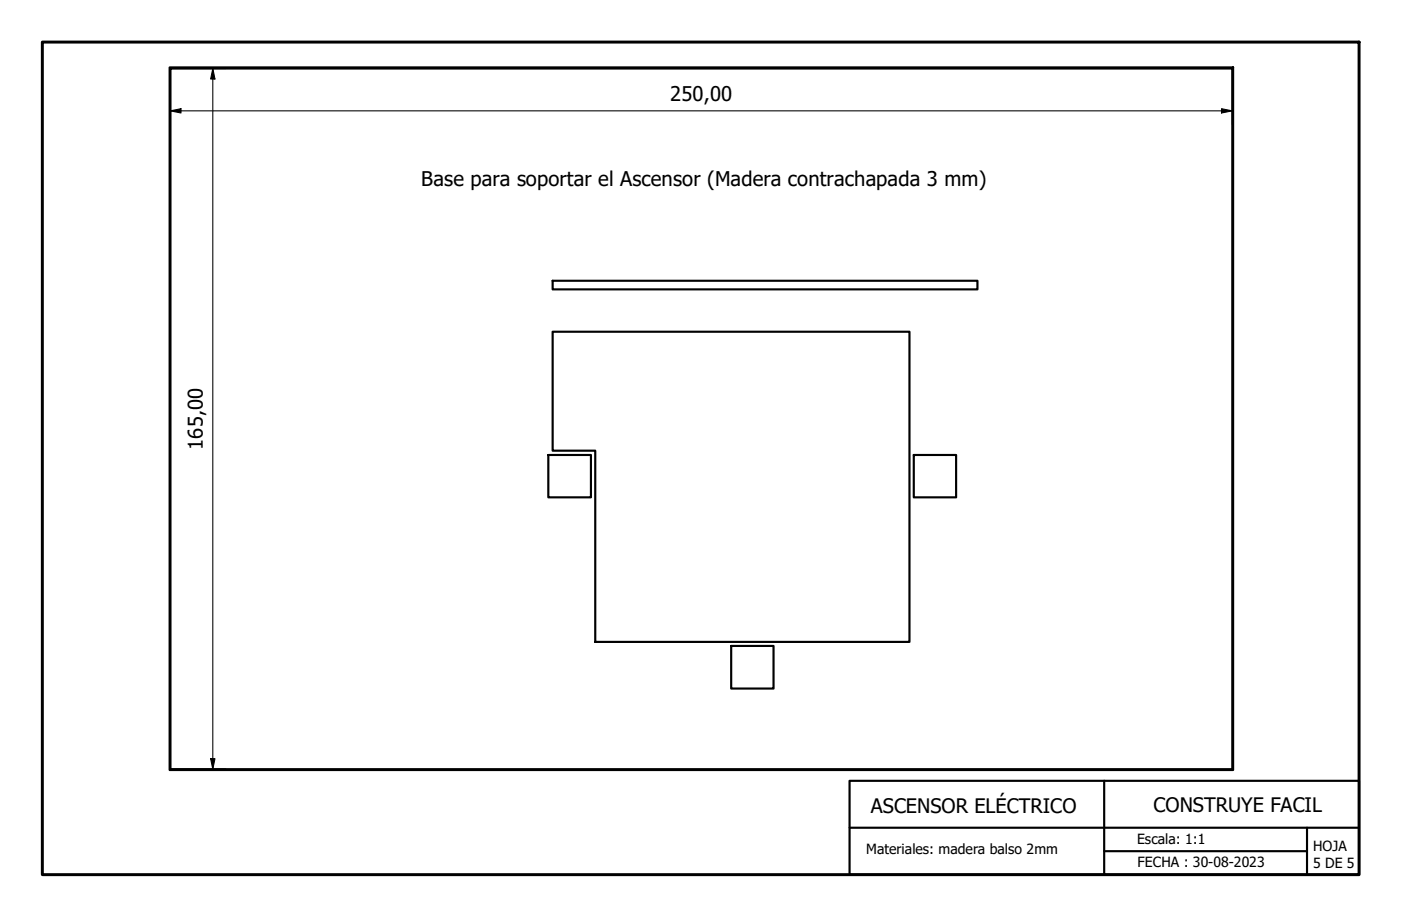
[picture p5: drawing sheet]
<svg xmlns="http://www.w3.org/2000/svg" width="330mm" height="216mm" viewBox="0 0 330 216" stroke-linecap="round" stroke-linejoin="round" font-family="sans-serif">
<!-- layer: Visible (ISO) -->
<path d="M39.9 15.9h250.4v165.4h-250.4zM40.1 16.1h250v165h-250zM130.1 78.1h84v73h-74v-45h-10zM130.1 66.1h100v2h-100zM129.1 107.1h10v10h-10zM215.1 107.1h10v10h-10zM172.1 152.1h10v10h-10z" fill="none" stroke="#000" stroke-width=".51"/>
<!-- layer: Borde (ISO) -->
<path d="M10 9.9h310v196h-310z" fill="none" stroke="#000" stroke-width=".7"/>
<path d="M200 183.8h120v22.1h-120zM200 194.9h120M260 183.8v22.1M307.7 194.9v11M260 200.4h47.7" fill="none" stroke="#000" stroke-width=".51"/>
<!-- layer: Cota (ISO) -->
<path d="M50.1 16.1l.5 2.5h-1zM50.1 16.1v165M53.3 16.1h-13.2v13.2M290.1 16.1v13.2M40.1 26.1l2.5-.5v1zM40.1 26.1h250M287.6 25.6l2.5 .5-2.5 .5zM49.6 178.6h1l-.5 2.5zM40.1 181.1h13.2" fill="none" stroke="#000" stroke-width=".25"/>
<path d="M50.1 16.1l.5 2.5h-1zM40.1 26.1l2.5-.5v1zM287.6 25.6l2.5 .5-2.5 .5zM49.6 178.6h1l-.5 2.5z" fill="#000"/>
<g font-size="4.8">
<text x="157.8" y="23.7">250,00</text>
<text x="99.2" y="43.9">Base para soportar el Ascensor (Madera contrachapada 3 mm)</text>
<text x="47.8" y="105.9" transform="rotate(-90 47.8 105.9)">165,00</text>
</g>
<g font-size="4.7">
<text x="205" y="191.5">ASCENSOR ELÉCTRICO</text>
<text x="271.6" y="191.1">CONSTRUYE FACIL</text>
</g>
<g font-size="3.3">
<text x="204" y="201.2">Materiales: madera balso 2mm</text>
<text x="267.7" y="198.6">Escala: 1:1</text>
<text x="309.2" y="200.3">HOJA</text>
<text x="267.8" y="204.2">FECHA : 30-08-2023</text>
<text x="309.2" y="204.3">5 DE 5</text>
</g>
</svg>
